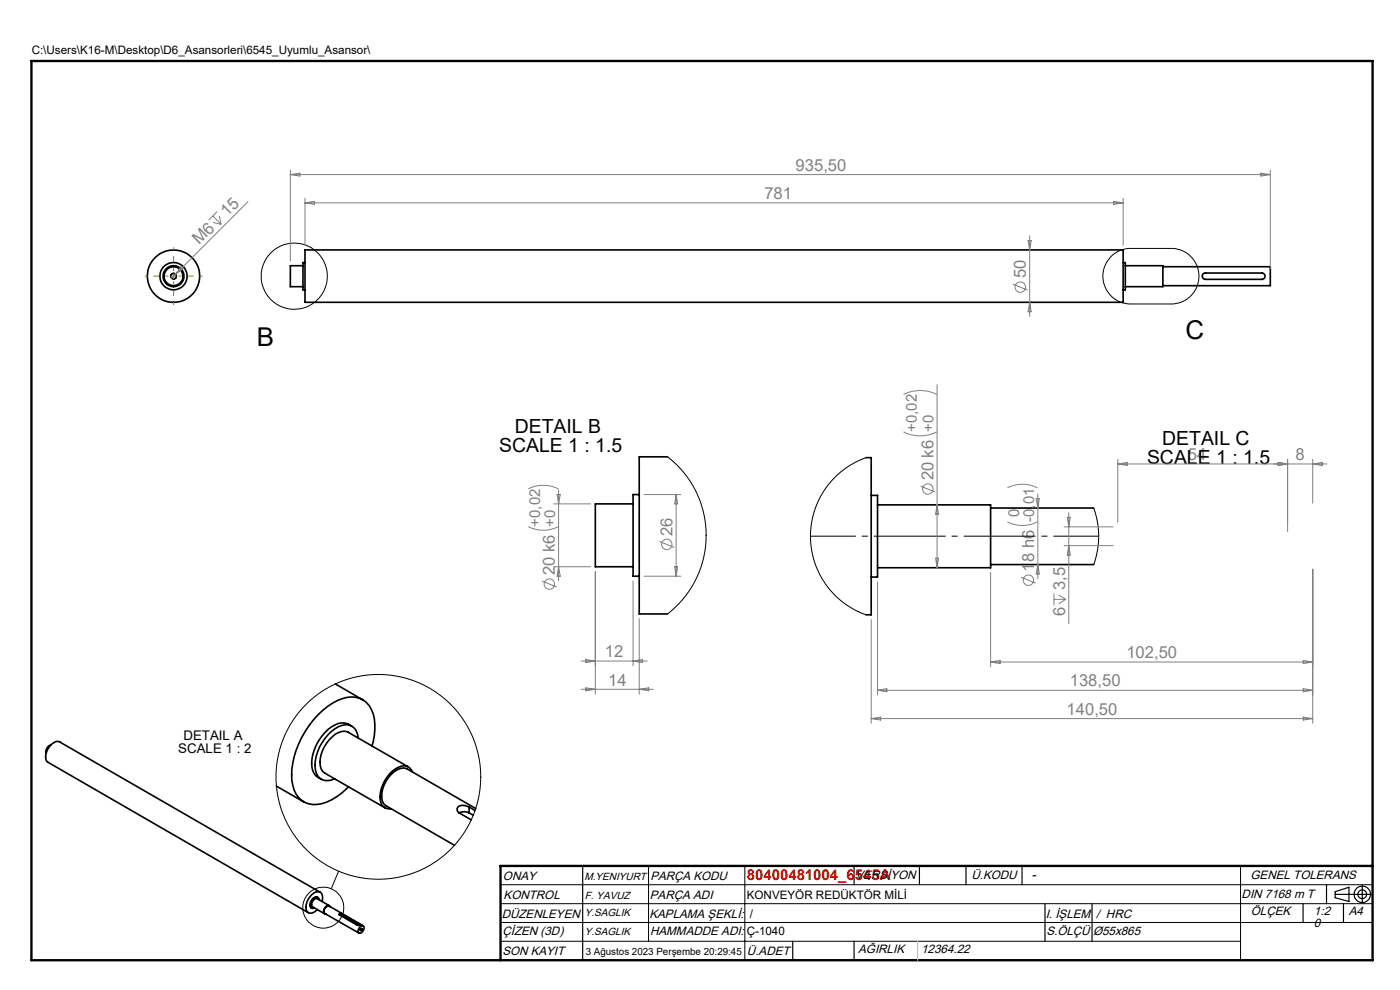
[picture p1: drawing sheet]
<svg xmlns="http://www.w3.org/2000/svg" width="297mm" height="210mm" viewBox="0 0 297 210" stroke-linecap="round" stroke-linejoin="round" font-family="sans-serif">
<g fill="none" stroke="#000" stroke-width=".25">
<path d="M123.6 183.7v20M168.2 199.7v4M181.2 183.7v4M181.2 199.7v4M195.1 183.7v4M204.9 183.7v4M216.8 183.7v4M221.7 191.7v8M231.7 191.7v8M276.4 191.7v4M281.4 187.7v4M283.2 189.7h7.8"/>
<path d="M283.2 189.2l3-1v3l-3-.8zM285 191.7v4M289 187.8v3.8M106.2 203.7h185"/>
<circle cx="289" cy="189.7" r=".93"/>
<circle cx="289" cy="189.7" r="1.74"/>
</g>
<g fill="none" stroke="#000" stroke-width=".21">
<path d="M36.2 58.8a.66 .66 0 0 1 .5-.9 .66 .66 0 0 1 .8 .7 .66 .66 0 0 1-.8 .6M235.8 54.4a5.9 5.9 0 0 1 4.1-1.7h8.6a5.9 5.9 0 0 1 5.9 5.9 5.9 5.9 0 0 1-5.9 5.9h-8.6a5.9 5.9 0 0 1-5.5-3.7 5.9 5.9 0 0 1 1.4-6.4zM141.6 96.9l1.8 1.5 1.5 1.6 1.4 1.9 1.1 1.9 .9 2 .9 2.5 .6 4.1v2.9l-.4 2.3-.5 2.2-1.1 2.7-1.3 2.4-1.4 2-1.9 2-1.6 1.3M183.7 97.1l-2.3 1-2.3 1.4-1.4 1.1-2.2 2.5-1.4 2.2-1.1 2.5-.8 2.7-.3 2.4 .1 2.7 .6 3.1 1 2.6 1.5 2.6 1.8 2.2 2 1.7 2.6 1.7 2.2 .9M232 107.8l.7 2.4 .4 3-.2 3.1-.9 3.5M71.8 184.8l-1.5 3.7M76.6 196.9a.25 .25 0 0 1 .2 .4 .25 .25 0 0 1-.4 0zM106.2 187.7h185M106.2 191.7h185M106.2 195.7h185M106.2 199.7h157M137.6 183.7v16"/>
<path d="M158 183.7v20M263.2 183.7v20"/>
<circle cx="62.4" cy="58.6" r="7"/>
<circle cx="80.3" cy="164.8" r="21.7"/>
<circle cx="68.6" cy="192.5" r="4.3"/>
</g>
<path d="M6.7 12.9h284.5v190.8h-284.5zM291.2 183.7h-185v20" fill="none" stroke="#000" stroke-width=".5"/>
<path d="M194.7 199.7v4" fill="none" stroke="#c0c0c0" stroke-width=".25"/>
<g fill="none" stroke="#000" stroke-width=".35">
<path d="M64.3 56.4h-2.7v4.4h2.7M64.7 53h173.6v11.1h-173.6zM64.7 55.7h-.4v5.8h.4M238.3 55.7h.4v5.8h-.4M238.7 56.4h8v4.4h-8M246.7 56.6h22.8v4h-22.8M255.2 58.1l.4-.2h12.1a.67 .67 0 0 1 .7 .7 .67 .67 0 0 1-.7 .7h-12l-.4-.2-.2-.3zM141.6 96.9h-6v33.3h6M183.7 97.1h1.1v33.3h-1.1M134.3 106.9h-8v13.3h8M135.6 104.9h-1.3v17.3h1.3M184.8 105.1h1.4v17.3h-1.4"/>
<path d="M186.2 107.1h23.9v13.3h-23.9M210.1 119.8h21.9M210.1 107.8h21.9M10.8 158.1h-.1a1.4 1.4 0 0 0-.9 1.6M71.2 145.1l5.7 3.3M74.6 154a3.3 3.3 0 0 0-4.3 .2 9.8 9.8 0 0 0-4.1 8.6 3 3 0 0 0 2 2.5M76 156.6a2.7 2.7 0 0 0-1.4-2.5 2.7 2.7 0 0 0-2.8 .1 9.8 9.8 0 0 0-4.9 9 2.61 2.61 0 0 0 4.1 2M78.9 158.2a10.4 10.4 0 0 0-.6-8.5 4.8 4.8 0 0 0-5.8-1.5 17.7 17.7 0 0 0-9.7 10.9 11.8 11.8 0 0 0 0 9.4 4.9 4.9 0 0 0 6.6 1.6 13.8 13.8 0 0 0 4.5-3.2M58.6 166.7l5.9 3.4M86.6 162.7l-12.7-7.3a2.83 2.83 0 0 0-3.3 .8 7 7 0 0 0-2.5 6.9l.8 .9 12.7 7.3M87.5 163.8a1.93 1.93 0 0 0-2.9-1.1 7.4 7.4 0 0 0-3.9 7.1 1.89 1.89 0 0 0 2.3 1.7M97.4 172.4l.2-.1a2.49 2.49 0 0 1 1.9 .1"/>
<path d="M99.5 171.2l-.2-.1a1.63 1.63 0 0 0-2.3 .4l.1 .7 .3 .2 2.6 1.5M99.5 171.2l1.3 .7M99.5 172.4l.9 .5M99.5 171.2v1.2M100.9 171.5l-14.5-8.4a2.97 2.97 0 0 0-3.4 1.1 6 6 0 0 0-1.8 6l.7 .7 14.5 8.4M67.5 190.4a.98 .98 0 0 0-1.5 .6 1.12 1.12 0 0 0 .1 1.6M67.7 190.9a.68 .68 0 0 0-.6-.6 .68 .68 0 0 0-.7 .4l-.1 .2a1.05 1.05 0 0 0 .1 1.8l.3-.1M67.9 189.3l-55.2-31.9a2.29 2.29 0 0 0-2.6 1.6 2.11 2.11 0 0 0 .1 2.7l55.2 31.9M68.3 191.2a1.36 1.36 0 0 0-.9-2 3.3 3.3 0 0 0-2.3 4.1 1.38 1.38 0 0 0 2.2-.3M69.9 192.1l-2.6-1.5a1.13 1.13 0 0 0-1 1.8l2.6 1.4M70 192.3a.62 .62 0 0 0-.6-.2 .62 .62 0 0 0-.5 .4 .79 .79 0 0 0 .2 1.4M72 194.1l3.8 2.2 .5-.1-.1-.2"/>
<path d="M72 194.1h.4M72.4 193.8a.23 .23 0 0 0-.3-.1 .23 .23 0 0 0-.1 .4M72.4 193.8l3.8 2.2M72.4 194.1l3.8 2.1v-.2M72.4 193.8v.3M76.4 196.6a.5 .5 0 0 1 .7-.2 .5 .5 0 0 1 .1 .8 .75 .75 0 0 1-1.2 .6 1.29 1.29 0 0 1 .4-1.2zM76.5 197.1l.1-.2a.19 .19 0 0 1 .1 .3 .19 .19 0 0 1-.3 0zM77 196.4l-7.2-4.2a1.06 1.06 0 0 0-.9 1.6l7.3 4.1"/>
<circle cx="36.8" cy="58.6" r="2.9"/>
<circle cx="36.8" cy="58.6" r="5.6"/>
<circle cx="36.8" cy="58.6" r="2.23"/>
<circle cx="36.8" cy="58.6" r="2"/>
<circle cx="36.8" cy="58.6" r=".58"/>
</g>
<g fill="none" stroke="#808080" stroke-width=".21">
<path d="M61.6 36v19.4M61.6 37h207.9M61.6 37l2-.3v.7zM267.5 36.7l2 .3-2 .4zM269.5 36v21M37.3 58.1l-1 .9M38.5 56.5l.4 .4-1.6 1.2zM45.2 45.8l1.7 1.8M45.2 47.2l1.7 .4M46 44.9l-1.7 1.8M46.5 45.9l.4 1.7M52.6 42.8l-15.3 15.3"/>
<path d="M64.7 42v10M64.7 43h173.6M64.7 43l2-.3v.6zM218.1 51h.7l-.4 2zM218.4 50v17.1M236.3 42.7l2 .3-2 .3zM238.3 42v10M214.9 60.3l3.1 1.3M218.4 64.1l.4 2h-.7zM191.7 91.6a7.8 7.8 0 0 0 7.1 0M191.7 83.7a7.8 7.8 0 0 1 7.1 0M198.8 81.6v38.8"/>
<path d="M237.1 98.4h44.4M237.1 97.4v13.4M237.1 98.4l2-.3v.6zM271.1 98.1l2.1 .3-2.1 .3zM273.2 97.4v15.3M278.5 97.4v9.3M278.5 98.4l2-.3v.6zM112.1 111.7a7.2 7.2 0 0 0 6.3 0M112.1 103.7a7.2 7.2 0 0 1 6.3 0M117.5 106.9h7.8M118.2 104.9h.7l-.4 2zM118.5 103.9v19.3"/>
<path d="M136.6 104.9h7.8M139.9 114.9l3.2 1.2M143.4 104.9v17.3M143.4 104.9l.4 2h-.7zM195.3 103.1l3.1 1.3M198.5 118.4h.6l-.3 2zM198.8 107.1l.3 2h-.6zM213.7 110.7a6.9 6.9 0 0 0 6.4 0M213.7 103.5a7.2 7.2 0 0 1 6.4 0M219.8 105.8h.7l-.3 2zM220.2 104.8v18M220.2 119.8l.3 1.9h-.7z"/>
<path d="M225.7 111.8h10.4M225.7 115.7h10.4M226.4 109.7h.6l-.3 2.1zM226.7 108.8v23.5M226.7 115.7l.3 2h-.6zM115 123.3l3.1 1.2M117.5 120.2h7.8M118.5 120.2l.4 2h-.7zM124.3 139.9l2 .3-2 .3zM126.3 121.2v26M134.3 123.2v18M135.6 131.2v16"/>
<path d="M136.6 122.2h7.8M143.1 120.2h.7l-.4 2zM184.8 131.4v22M186.2 123.4v24M210.1 121.4v20M216.6 122.4l3.1 1.3M223.6 125.9v2.5M223.6 127.1h2.5M224.6 126.2l1.5 .9M226.1 127.1l-1.5 1M278.5 120.7v32.7M123.3 140.2h14"/>
<path d="M123.3 146.2h15.3M124.3 145.9l2 .3-2 .3zM134.3 140.2l2-.3v.6zM135.6 146.2l2-.3v.6zM184.8 152.4h93.7M184.8 152.4l2-.3v.6zM186.2 146.4h92.3M186.2 146.4l1.9-.3v.6zM210.1 140.4h68.4M210.1 140.4l2.1-.3v.6zM276.5 140.1l2 .3-2 .3zM276.5 146.1l2 .3-2 .3z"/>
<path d="M276.5 152.1l2 .3-2 .3z"/>
<circle cx="216.5" cy="60.9" r="1.11"/>
<circle cx="141.5" cy="115.5" r="1.11"/>
<circle cx="196.8" cy="103.7" r="1.11"/>
<circle cx="116.5" cy="123.9" r="1.1"/>
<circle cx="218.2" cy="123.1" r="1.09"/>
</g>
<path d="M35.7 58.6h-5M36.8 57.5v-5M36.8 59.7v5M37.9 58.6h5" fill="none" stroke="#808000" stroke-width=".21" stroke-dasharray="15.2 1.3 1.3 1.3" stroke-dashoffset="14.6" stroke-linecap="butt"/>
<path d="M172 113.7h61.1" fill="none" stroke="#000" stroke-width=".21" stroke-dasharray="15.2 1.3 1.3 1.3" stroke-dashoffset="5.6" stroke-linecap="butt"/>
<path d="M36.3 58.6h1.1M36.8 58v1.2" fill="none" stroke="#808000" stroke-width=".21"/>
<g font-size="5.5">
<text x="251.5" y="71.9">C</text>
<text x="54.5" y="73.4">B</text>
</g>
<g font-size="4.1">
<text x="105.9" y="95.8">SCALE 1 : 1.5</text>
<text x="109.2" y="91.8">DETAIL B</text>
<text x="246.5" y="94.4">DETAIL C</text>
<text x="243.3" y="98.4">SCALE 1 : 1.5</text>
</g>
<g font-size="3.5" fill="#808080">
<text x="168.8" y="36.2">935,50</text>
<text x="48.2" y="46.1" transform="rotate(-45 48.2 46.1)">15</text>
<text x="162.1" y="42.2">781</text>
<text x="42.3" y="52" transform="rotate(-45 42.3 52)">M6</text>
<text x="217.7" y="59.1" transform="rotate(-90 217.7 59.1)">50</text>
<text x="198" y="101.9" transform="rotate(-90 198 101.9)">20 k6 +0</text>
<text x="252" y="97.6">54</text>
<text x="274.8" y="97.6">8</text>
<text x="142.7" y="113.6" transform="rotate(-90 142.7 113.6)">26</text>
<text x="117.7" y="122.1" transform="rotate(-90 117.7 122.1)">20 k6 +0</text>
<text x="219.4" y="121.2" transform="rotate(-90 219.4 121.2)">18 h6 -0,01</text>
<text x="226" y="125.2" transform="rotate(-90 226 125.2)">3,5</text>
<text x="226" y="130.7" transform="rotate(-90 226 130.7)">6</text>
<text x="128.3" y="139.4">12</text>
<text x="238.9" y="139.6">102,50</text>
<text x="129" y="145.4">14</text>
<text x="226.9" y="145.6">138,50</text>
<text x="226.3" y="151.6">140,50</text>
</g>
<g font-size="3.2" fill="#808080">
<text x="194.5" y="91.6" transform="rotate(-90 194.5 91.6)">+0,02</text>
<text x="114.6" y="111.7" transform="rotate(-90 114.6 111.7)">+0,02</text>
<text x="216.2" y="109.6" transform="rotate(-90 216.2 109.6)">0</text>
</g>
<text font-size="3.2" fill="#f00" x="158.4" y="186.7">80400481004_6545A</text>
<g font-size="2.8">
<text x="37.8" y="159.7">SCALE 1 : 2</text>
<text x="38.9" y="156.9">DETAIL A</text>
<text x="218.8" y="186.4">-</text>
</g>
<g font-size="2.6">
<text x="106.7" y="186.7">ONAY</text>
<text x="106.8" y="190.6">KONTROL</text>
<text x="137.9" y="190.6">PARÇA ADI</text>
<text x="138" y="186.7">PARÇA KODU</text>
<text x="181.5" y="186.4">VERSİYON</text>
<text x="206.1" y="186.4">Ü.KODU</text>
<text x="263.4" y="190.5">DIN 7168 m T</text>
<text x="265.3" y="186.4">GENEL TOLERANS</text>
<text x="106.4" y="194.8">DÜZENLEYEN</text>
<text x="137.8" y="194.8">KAPLAMA ŞEKLİ:</text>
<text x="221.8" y="194.8">I. İŞLEM</text>
<text x="232.6" y="194.8">/ HRC</text>
<text x="265.4" y="194.2">ÖLÇEK</text>
<text x="278.8" y="194.2">1:2</text>
<text x="278.8" y="196.6">0</text>
<text x="286.1" y="194.2">A4</text>
<text x="106.6" y="198.4">ÇİZEN (3D)</text>
<text x="106.6" y="202.6">SON KAYIT</text>
<text x="137.9" y="198.4">HAMMADDE ADI:</text>
<text x="158.5" y="202.6">Ü.ADET</text>
<text x="182.1" y="202.2">AĞIRLIK</text>
<text x="195.4" y="202.2">12364.22</text>
<text x="222" y="198.3">S.ÖLÇÜ</text>
<text x="231.9" y="198.3">Ø55x865</text>
</g>
<g font-size="2.5">
<text x="6.7" y="11.5">C:\Users\K16-M\Desktop\D6_Asansorleri\6545_Uyumlu_Asansor\</text>
<text x="158.4" y="190.6">KONVEYÖR REDÜKTÖR MİLİ</text>
<text x="159.1" y="194.8">/</text>
<text x="158.4" y="198.4">Ç-1040</text>
</g>
<g font-size="2.2">
<text x="124" y="186.7">M.YENIYURT</text>
<text x="124.1" y="190.6">F. YAVUZ</text>
<text x="124.1" y="194.3">Y.SAGLIK</text>
<text x="124.1" y="198.4">Y.SAGLIK</text>
</g>
<text font-size="2.1" x="124.3" y="202.6">3 Ağustos 2023 Perşembe 20:29:45</text>
</svg>
